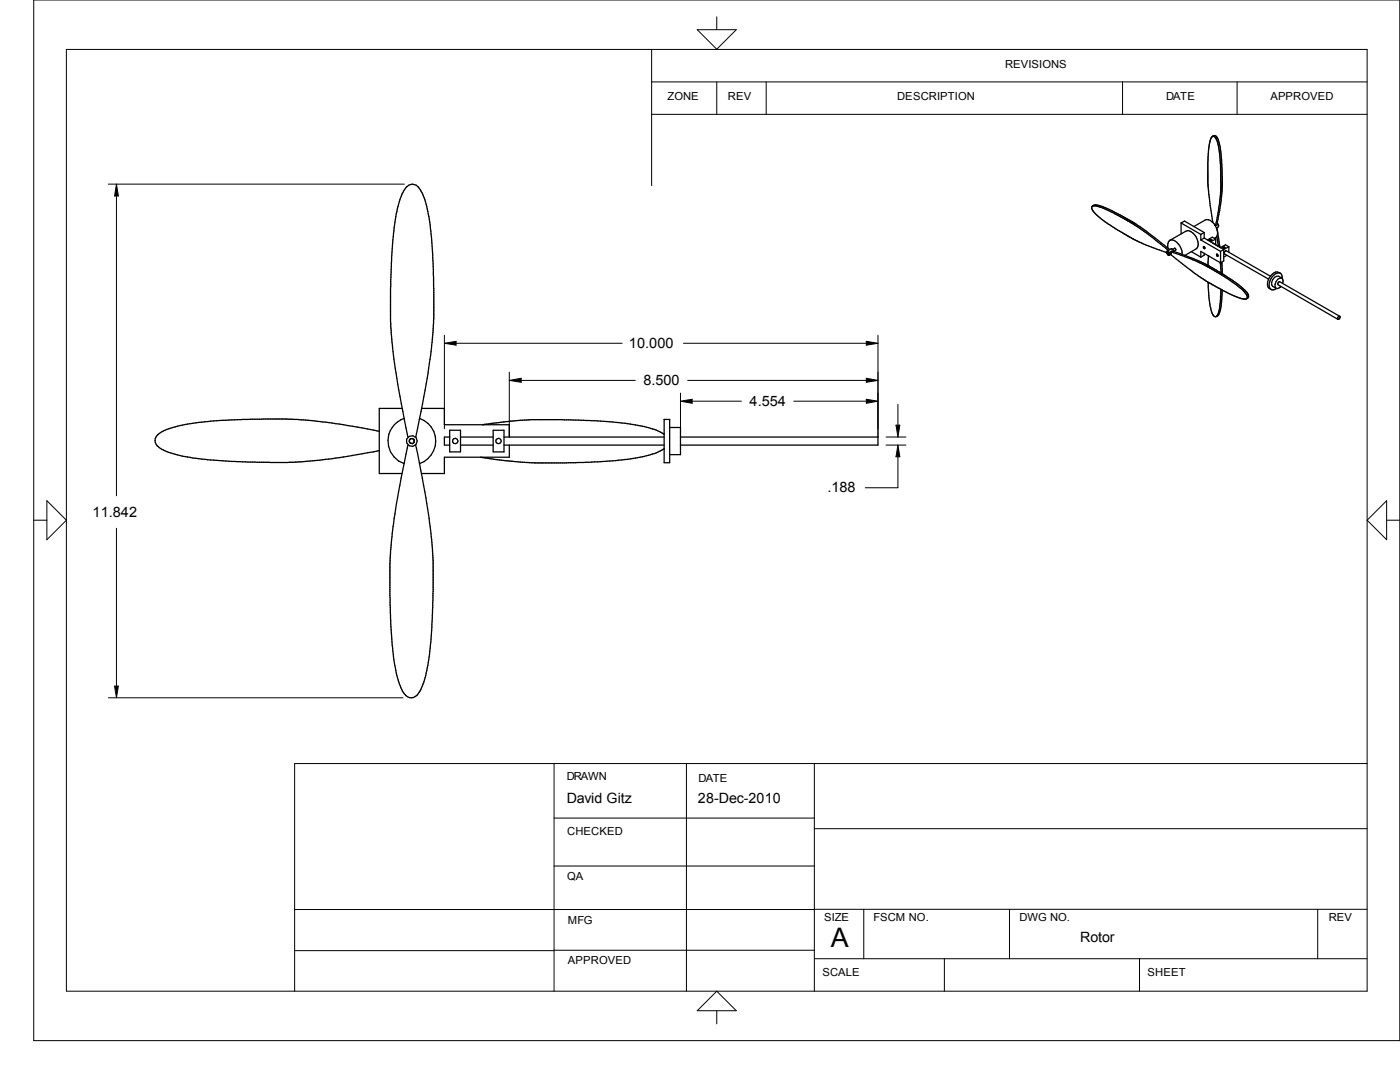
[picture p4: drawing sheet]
<svg xmlns="http://www.w3.org/2000/svg" width="279mm" height="216mm" viewBox="0 0 279 216" stroke-linecap="round" stroke-linejoin="round" font-family="sans-serif">
<g fill="none" stroke="#000" stroke-width=".25">
<path d="M242 27.2l-.5 1-.3 1.9-.2 6.5 .5 4.4 .6 3.4M242 27.2h.1M242 27.2l.5-.1 .4 .3M242 27.2h.2l.5 .4M242.3 27.1l-.3 .1M242.7 27.6l.5 1.7 .2 1.4 .3 6.4-.3 3.3-.8 4.6M242.9 27.4l.5 1.6 .3 2 .2 2.6v3.8a40.3 40.3 0 0 1-1 7.5l-.3 .1M242.9 27.4l-.2 .2M218 41.1l.3-.1a6.7 6.7 0 0 1 3.9 1.2l2.7 1.4 2.6 1.7 5.9 4.5M218 41.1a1.26 1.26 0 0 0 .6 1.5l2.6 2.1 4.6 2.8 3.1 1.5 3.9 1.4M218 41.1a2.78 2.78 0 0 1 2 .4l2.3 1 4 2.2 2.4 1.7 4.5 3.6M218.1 41.1h.1"/>
<path d="M232.9 50.1l.3 .1a.5 .5 0 0 1 .2 .7M232.9 50.1l1-.4 .4 .5M232.9 50.1l-.1 .4 .2 .3 .4 .1M233 50.5l.1 .1M233.1 50.7h.1M233.1 50.3l.2 .2M233.1 50.7l-.1-.4 .3 .2v.2M233.1 50.7h.2M233.3 50.6v.1M233.5 48l3.1-1.9a1.53 1.53 0 0 1 1.9 .9 2.1 2.1 0 0 1 .2 2.7l-2.2 1.3M233.5 48a2.06 2.06 0 0 1 2.3 1.7l.1 1.1M233.5 48l-.4 .6v1"/>
<path d="M233.6 50.2v.6M233.6 50.2l5 1.8 3.2 1.6 4.5 2.9 1.4 1.1 1.1 1.2M233.6 50.2l.5-.1 1.8 .7M233.6 50.8l5.6 4.3 1.8 1.2 3.8 2a8.9 8.9 0 0 0 3.9 1.3h.1M233.6 50.8l-.2 .1M234 49.7l.4-.2 .2 .2 .1 .2-.5 .2M235.7 44.5l.7-.4 3.9 2.3M235.7 44.5v2.2M235.7 44.5l3.9 2.3M235.9 50.8l2.2 .8 3 1.4M237.7 50.2l1.9 1.1M238.3 45.2l2.2-1.3a1.74 1.74 0 0 1 2.1 1.2 1.66 1.66 0 0 1-.2 2.4"/>
<path d="M239.6 46.8v1.1M239.6 51.3v-1.1l4 2.3M239.6 47.9l4 2.3M240.2 49.2l.3 .4-.3-.1zM240.3 47.5l-.7 .4M240.3 46.4v1.1M240.3 50.5v.4l-.7 .4M240.3 46.4l-.7 .4M240.3 47.5l3.9 2.3M240.5 49.6h-.1M241.1 53l5.3 3.2 2 1.6 .6 .9M241.1 56.3l.2 3 .3 2a1.95 1.95 0 0 0 1 1.9 2.43 2.43 0 0 0 1.1-2.2l.2-3.1"/>
<path d="M241.2 51.1l-.1 1.9M241.4 47.9l.2-.1 .3 .2h-.4zM241.8 48h.1M242.1 48.5h.1M242.1 48.5l1.5 .9 1-.5 .6 .3M242.4 44.9l.2 .1M242.5 45h.1M242.6 47.7l-.7-.4-.9 .6M242.6 47.7v1.1M242.6 47.7l-1 .6M242.8 50.7l.2 .1v.3h-.1zM242.8 47.2l.4 1.9"/>
<path d="M242.9 45.4l.6 3.9M242.9 45.4l-.1 .1M242.9 44.5l.3 .6-.3 .3M243.5 52.4l.2 2.1M243.6 50.2v2.3M243.7 57.7a17.7 17.7 0 0 1-.7 5.1l-.2 .3M243.8 52.3l.2 2.4M244 49.4l.3-.1 .2 .1-.4 .1zM244.1 49.3h.1M244.2 49.8l-.6 .4M244.2 49.8v2.3l-.6 .4M244.9 50.9l-.7 .4"/>
<path d="M245.2 49.2l-1 .6M245.2 49.2v1.1M248.8 58.8h.1M248.8 58.8l.1 .3-.1 .5M249 58.7l.2 .6-.4 .3M249 58.7l-.2 .1M253.5 55.1l-8.8-5.1-.3 .2v.5l8.8 5M254.7 57.6l-.5 .2-.5-.1M255.5 57.3l-.5 .3-.3-.1M255.5 57.3h.1M255.5 54.5a1.23 1.23 0 0 0-1.9 .5 1.93 1.93 0 0 0-.3 2.6l.4 .1M255.5 54.5a2.15 2.15 0 0 0-2.2 2.4v.4l.4 .4"/>
<path d="M255.5 54.5l.3 .4 .1 .7M255.6 57.1l-.1 .2M255.8 55.5a.93 .93 0 0 1 .2 1M255.8 55.5l-.6-.4a1.35 1.35 0 0 0-1.2 2l.7 .4M255.8 55.5a1.36 1.36 0 0 0-1.1 2M242.1 62.8h.1M242.7 63.2h.1M267.4 63.1l-.4 .2v.4M267.4 63.1l-12-6.9-.3 .2v.4l11.9 6.9M267.4 63.1v.4l-.4 .2M75.7 86.1a101.6 101.6 0 0 0-18.2-2.4h-7.5a66.2 66.2 0 0 0-15.5 1.6 4.9 4.9 0 0 0-3.5 2.2 2.4 2.4 0 0 0 1.9 2.5 41.5 41.5 0 0 0 12.8 2l8.3 .3 5-.1a108.9 108.9 0 0 0 16.7-2.3M80.3 81.5h-4.6v13h4.5"/>
<path d="M80.6 83.5a4.8 4.8 0 0 0-3.2 4.5 4.8 4.8 0 0 0 3.2 4.5M81.4 88.8a148.1 148.1 0 0 0-3.5 21.7l-.1 8.3a77.2 77.2 0 0 0 1.5 16.5 6.7 6.7 0 0 0 2 3.7 1.96 1.96 0 0 0 2.7-1.4l.4-1.1a48.4 48.4 0 0 0 1.9-13.7l.1-4.8v-6.5a116.6 116.6 0 0 0-2.7-19.2l-.8-3.5M81.4 87.2a147.2 147.2 0 0 1-3.4-22v-10.4a68 68 0 0 1 1.7-14.5 6.4 6.4 0 0 1 1.9-3.3 1.65 1.65 0 0 1 2.3 .8 19.7 19.7 0 0 1 2 7.7l.6 8.3v11.4a150.8 150.8 0 0 1-3.5 22M83.7 83.5a4.8 4.8 0 0 1 3.3 4.5 4.8 4.8 0 0 1-3.3 4.5M84.1 81.5h4.6v3.3h12.9v2.4M89.7 87.2h-1v1.6h1M89.7 85.9h2.2v4.3h-2.2zM91.9 88.8h6.5M91.9 87.2h6.5M96.4 84.8l4.7-.7 4.9-.4 7.9 .1a79.7 79.7 0 0 1 15.2 1.5 9.5 9.5 0 0 1 3.4 1.4M98.4 85.9h2.2v4.3h-2.2zM100.6 88.8h31.9"/>
<path d="M100.6 87.2h31.9M101.6 88.8v2.4h-12.9v3.3h-4.6M132.5 83.7h1.1v8.6h-1.1zM132.5 89.5v.1a18.4 18.4 0 0 1-7.8 2.1l-8.3 .6-9.8 .1-5.6-.5-5.1-.7M133.6 85.3h2.2v5.4h-2.2M135.8 87.2h39.4v1.6h-39.4"/>
<circle cx="82.2" cy="88" r="1.09"/>
<circle cx="82.2" cy="88" r=".52"/>
<circle cx="90.8" cy="88" r=".54"/>
<circle cx="99.5" cy="88" r=".54"/>
</g>
<g fill="none" stroke="#000" stroke-width=".2">
<path d="M6.7 0h272.7v207.6h-272.7zM13.3 9.9h259.5v187.9h-259.5zM130 16.3h142.8M130 9.9v27.1M139.1 5.9h7.8l-3.9 3.9zM143 3.3v2.6M143 16.3v6.5M152.9 16.3v6.5M224 16.3v6.5M246.9 16.3v6.5M21.6 36.7h59.1M23.2 36.7l.4 2.4h-.7z"/>
<path d="M23.2 39.1v59.8M130 22.8h142.8M88.7 66.9v18.7M88.7 68.5l2.3-.4v.8zM91 68.5h33.2M101.6 74.3v12.9M101.6 75.9l2.4-.4v.8zM104 75.9h22.8M135.8 78.4v10.7M136.4 68.5h36.5M137.2 75.9h35.7M172.9 68.1l2.3 .4-2.3 .4z"/>
<path d="M172.9 75.5l2.3 .4-2.3 .4zM172.9 79.7l2.3 .4-2.3 .4zM175.2 66.9v20.3M9.4 99.9l3.9 3.9-3.9 3.9zM135.8 80.1l2.3-.4v.8zM138.1 80.1h9.9M158.4 80.1h14.5M176.8 87.2h4M176.8 88.8h4M178.8 84.8h.8l-.4 2.4zM179.2 91.1v6.2h-6.5M179.2 80.7v4.1"/>
<path d="M179.2 88.8l.4 2.3h-.8zM276.7 99.9v7.8l-3.9-3.9zM6.7 103.8h2.7M23.2 105.4v31.5M276.7 103.8h2.7M21.6 139.2h58.8M22.9 136.9h.7l-.4 2.3zM110.6 152.4v45.4M137 152.4v45.4M162.5 152.4v45.4M272.8 152.4h-214v45.4M110.6 172.8h51.9"/>
<path d="M110.6 163.2h51.9M162.5 165.4h110.3M58.8 189.7h51.8M110.6 189.6h51.9M162.5 191.3h110.3M172.4 181.4v9.9M188.5 191.3v6.5M201.5 181.4v9.9M227.4 191.3v6.5M263 181.4v9.9M272.8 181.4l-214 .1M139.1 201.7l3.9-3.9 3.9 3.9z"/>
<path d="M143 201.7v2.6"/>
</g>
<path d="M22.9 36.8h.7v2.3h-.7zM88.7 68.2h2.3v.7h-2.3zM101.6 75.5h2.4v.8h-2.4zM135.8 79.7h2.3v.8h-2.3zM172.9 68.2h2.3v.7h-2.3zM172.9 75.5h2.3v.8h-2.3zM172.9 79.7h2.3v.8h-2.3zM178.8 84.8h.8v2.4h-.8zM178.9 88.9h.7v2.2h-.7zM22.9 136.9h.7v2.3h-.7z" fill="#000"/>
<text font-size="5.4" x="165.8" y="189">A</text>
<g font-size="2.9">
<text x="125.5" y="69.4">10.000</text>
<text x="128.4" y="76.8">8.500</text>
<text x="149.6" y="81">4.554</text>
<text x="165.1" y="98.3">.188</text>
<text x="18.5" y="103.1">11.842</text>
</g>
<g font-size="2.8">
<text x="113.1" y="160.3">David Gitz</text>
<text x="139.3" y="160.2">28-Dec-2010</text>
<text x="215.6" y="187.9">Rotor</text>
</g>
<g font-size="2.2">
<text x="200.6" y="13.6">REVISIONS</text>
<text x="133.2" y="19.9">ZONE</text>
<text x="145.3" y="19.9">REV</text>
<text x="179.1" y="19.9">DESCRIPTION</text>
<text x="232.7" y="19.9">DATE</text>
<text x="253.5" y="19.9">APPROVED</text>
<text x="113.1" y="155.7">DRAWN</text>
<text x="139.4" y="156">DATE</text>
<text x="113.2" y="166.6">CHECKED</text>
<text x="113.2" y="175.7">QA</text>
<text x="113.3" y="184.4">MFG</text>
<text x="164.5" y="183.8">SIZE</text>
<text x="174.3" y="183.8">FSCM NO.</text>
<text x="203.5" y="183.8">DWG NO.</text>
<text x="265.2" y="183.8">REV</text>
<text x="113.3" y="192.4">APPROVED</text>
<text x="164.1" y="194.8">SCALE</text>
<text x="229" y="194.8">SHEET</text>
</g>
</svg>
